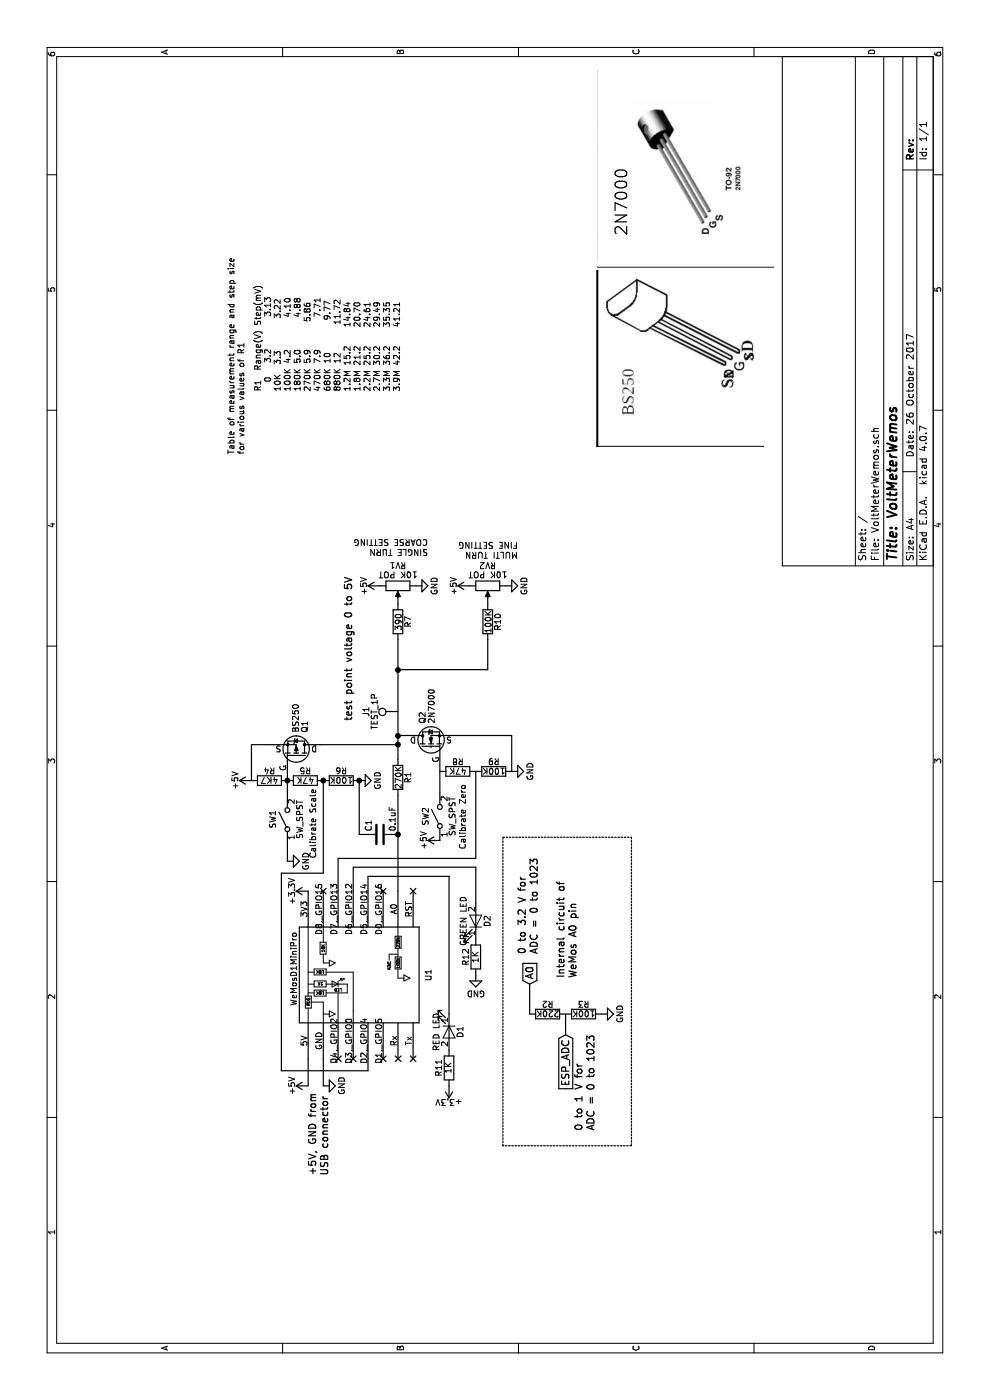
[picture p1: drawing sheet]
EESchema Schematic File Version 2
LIBS:VoltMeterWemos-rescue
LIBS:Modules
LIBS:power
LIBS:device
LIBS:switches
LIBS:relays
LIBS:motors
LIBS:transistors
LIBS:conn
LIBS:linear
LIBS:regul
LIBS:74xx
LIBS:cmos4000
LIBS:adc-dac
LIBS:memory
LIBS:xilinx
LIBS:microcontrollers
LIBS:dsp
LIBS:microchip
LIBS:analog_switches
LIBS:motorola
LIBS:texas
LIBS:intel
LIBS:audio
LIBS:interface
LIBS:digital-audio
LIBS:philips
LIBS:display
LIBS:cypress
LIBS:siliconi
LIBS:opto
LIBS:atmel
LIBS:contrib
LIBS:valves
LIBS:VoltMeterWemos-cache
EELAYER 25 0
EELAYER END
$Descr A4 11693 8268
encoding utf-8
Sheet 1 1
Title "VoltMeterWemos"
Date "26 October 2017"
Rev ""
Comp ""
Comment1 ""
Comment2 ""
Comment3 ""
Comment4 ""
$EndDescr
$Comp
L R R1
U 1 1
P 5200 3325
F 0 "R1" V 5280 3325 50  0000 C CNN
F 1 "270K" V 5200 3325 50  0000 C CNN
F 2 "" V 5130 3325 50  0001 C CNN
F 3 "" H 5200 3325 50  0001 C CNN
	1    5200 3325
	0    1    1    0   
$EndComp
Wire Wire Line
	4250 3325 5050 3325
$Comp
L GND #PWR5
U 1 1
P 2625 2700
F 0 "#PWR5" H 2625 2450 50  0001 C CNN
F 1 "GND" H 2625 2550 50  0000 C CNN
F 2 "" H 2625 2700 50  0001 C CNN
F 3 "" H 2625 2700 50  0001 C CNN
	1    2625 2700
	1    0    0    -1  
$EndComp
Wire Wire Line
	2850 2700 2625 2700
$Comp
L +5V #PWR3
U 1 1
P 2625 2575
F 0 "#PWR3" H 2625 2425 50  0001 C CNN
F 1 "+5V" H 2625 2715 50  0000 C CNN
F 2 "" H 2625 2575 50  0001 C CNN
F 3 "" H 2625 2575 50  0001 C CNN
	1    2625 2575
	1    0    0    -1  
$EndComp
Wire Wire Line
	2850 2575 2625 2575
NoConn ~ 2850 2825
NoConn ~ 2850 2950
NoConn ~ 2850 3200
NoConn ~ 2850 3325
NoConn ~ 2850 3450
NoConn ~ 4250 3200
NoConn ~ 4250 3450
Wire Wire Line
	5350 3325 6350 3325
Text Notes 5675 2950 0    60   ~ 0
test point voltage 0 to 5V
$Comp
L R R3
U 1 1
P 3225 4875
F 0 "R3" V 3305 4875 50  0000 C CNN
F 1 "100K" V 3225 4875 50  0000 C CNN
F 2 "" V 3155 4875 50  0001 C CNN
F 3 "" H 3225 4875 50  0001 C CNN
	1    3225 4875
	1    0    0    -1  
$EndComp
$Comp
L R R2
U 1 1
P 3225 4575
F 0 "R2" V 3305 4575 50  0000 C CNN
F 1 "220K" V 3225 4575 50  0000 C CNN
F 2 "" V 3155 4575 50  0001 C CNN
F 3 "" H 3225 4575 50  0001 C CNN
	1    3225 4575
	1    0    0    -1  
$EndComp
$Comp
L GND #PWR15
U 1 1
P 3225 5025
F 0 "#PWR15" H 3225 4775 50  0001 C CNN
F 1 "GND" H 3225 4875 50  0000 C CNN
F 2 "" H 3225 5025 50  0001 C CNN
F 3 "" H 3225 5025 50  0001 C CNN
	1    3225 5025
	1    0    0    -1  
$EndComp
Wire Wire Line
	3225 4725 3050 4725
Wire Wire Line
	3225 4425 3475 4425
Text GLabel 3475 4425 2    60   Input ~ 0
A0
Text GLabel 3050 4725 0    60   Input ~ 0
ESP_ADC
Text Notes 2250 4975 0    60   ~ 0
0 to 1 V for \nADC = 0 to 1023
Text Notes 3725 4500 0    60   ~ 0
0 to 3.2 V for \nADC = 0 to 1023
$Comp
L 2N7000 Q2
U 1 1
P 5450 3600
F 0 "Q2" H 5650 3675 50  0000 L CNN
F 1 "2N7000" H 5650 3600 50  0000 L CNN
F 2 "TO_SOT_Packages_THT:TO-92_Molded_Narrow" H 5650 3525 50  0001 L CIN
F 3 "" H 5450 3600 50  0001 L CNN
	1    5450 3600
	1    0    0    -1  
$EndComp
$Comp
L BS250G Q1
U 1 1
P 5375 2475
F 0 "Q1" H 5575 2550 50  0000 L CNN
F 1 "BS250" H 5575 2475 50  0000 L CNN
F 2 "TO_SOT_Packages_THT:TO-92_Molded_Narrow" H 5575 2400 50  0001 L CIN
F 3 "" H 5375 2475 50  0001 L CNN
	1    5375 2475
	1    0    0    1   
$EndComp
$Comp
L +5V #PWR1
U 1 1
P 5175 2100
F 0 "#PWR1" H 5175 1950 50  0001 C CNN
F 1 "+5V" H 5175 2240 50  0000 C CNN
F 2 "" H 5175 2100 50  0001 C CNN
F 3 "" H 5175 2100 50  0001 C CNN
	1    5175 2100
	1    0    0    -1  
$EndComp
Wire Wire Line
	4525 2825 4525 3975
$Comp
L R R8
U 1 1
P 5250 3825
F 0 "R8" V 5330 3825 50  0000 C CNN
F 1 "47K" V 5250 3825 50  0000 C CNN
F 2 "" V 5180 3825 50  0001 C CNN
F 3 "" H 5250 3825 50  0001 C CNN
	1    5250 3825
	1    0    0    -1  
$EndComp
$Comp
L R R9
U 1 1
P 5250 4125
F 0 "R9" V 5330 4125 50  0000 C CNN
F 1 "100K" V 5250 4125 50  0000 C CNN
F 2 "" V 5180 4125 50  0001 C CNN
F 3 "" H 5250 4125 50  0001 C CNN
	1    5250 4125
	1    0    0    -1  
$EndComp
$Comp
L GND #PWR14
U 1 1
P 5250 4275
F 0 "#PWR14" H 5250 4025 50  0001 C CNN
F 1 "GND" H 5250 4125 50  0000 C CNN
F 2 "" H 5250 4275 50  0001 C CNN
F 3 "" H 5250 4275 50  0001 C CNN
	1    5250 4275
	1    0    0    -1  
$EndComp
Wire Wire Line
	4525 3975 5250 3975
$Comp
L SW_SPST SW2
U 1 1
P 4875 3675
F 0 "SW2" H 4875 3800 50  0000 C CNN
F 1 "SW_SPST" H 4875 3575 50  0000 C CNN
F 2 "" H 4875 3675 50  0001 C CNN
F 3 "" H 4875 3675 50  0001 C CNN
	1    4875 3675
	1    0    0    -1  
$EndComp
Wire Wire Line
	5250 3675 5075 3675
$Comp
L +5V #PWR9
U 1 1
P 4675 3675
F 0 "#PWR9" H 4675 3525 50  0001 C CNN
F 1 "+5V" H 4675 3815 50  0000 C CNN
F 2 "" H 4675 3675 50  0001 C CNN
F 3 "" H 4675 3675 50  0001 C CNN
	1    4675 3675
	1    0    0    -1  
$EndComp
Wire Wire Line
	5550 3325 5550 3400
Connection ~ 5550 3325
Wire Wire Line
	5550 4275 5550 3800
Wire Wire Line
	5250 4275 5550 4275
$Comp
L R R5
U 1 1
P 5175 2550
F 0 "R5" V 5255 2550 50  0000 C CNN
F 1 "47K" V 5175 2550 50  0000 C CNN
F 2 "" V 5105 2550 50  0001 C CNN
F 3 "" H 5175 2550 50  0001 C CNN
	1    5175 2550
	1    0    0    -1  
$EndComp
$Comp
L R R6
U 1 1
P 5175 2850
F 0 "R6" V 5255 2850 50  0000 C CNN
F 1 "100K" V 5175 2850 50  0000 C CNN
F 2 "" V 5105 2850 50  0001 C CNN
F 3 "" H 5175 2850 50  0001 C CNN
	1    5175 2850
	1    0    0    -1  
$EndComp
$Comp
L GND #PWR6
U 1 1
P 5175 3000
F 0 "#PWR6" H 5175 2750 50  0001 C CNN
F 1 "GND" H 5175 2850 50  0000 C CNN
F 2 "" H 5175 3000 50  0001 C CNN
F 3 "" H 5175 3000 50  0001 C CNN
	1    5175 3000
	1    0    0    -1  
$EndComp
$Comp
L SW_SPST SW1
U 1 1
P 4850 2400
F 0 "SW1" H 4850 2525 50  0000 C CNN
F 1 "SW_SPST" H 4850 2300 50  0000 C CNN
F 2 "" H 4850 2400 50  0001 C CNN
F 3 "" H 4850 2400 50  0001 C CNN
	1    4850 2400
	1    0    0    -1  
$EndComp
Wire Wire Line
	5050 2400 5175 2400
$Comp
L GND #PWR2
U 1 1
P 4500 2400
F 0 "#PWR2" H 4500 2150 50  0001 C CNN
F 1 "GND" H 4500 2250 50  0000 C CNN
F 2 "" H 4500 2400 50  0001 C CNN
F 3 "" H 4500 2400 50  0001 C CNN
	1    4500 2400
	1    0    0    -1  
$EndComp
Wire Wire Line
	4650 2400 4500 2400
Wire Wire Line
	5475 2675 5475 3325
Connection ~ 5475 3325
$Comp
L R R4
U 1 1
P 5175 2250
F 0 "R4" V 5255 2250 50  0000 C CNN
F 1 "4K7" V 5175 2250 50  0000 C CNN
F 2 "" V 5105 2250 50  0001 C CNN
F 3 "" H 5175 2250 50  0001 C CNN
	1    5175 2250
	1    0    0    -1  
$EndComp
Wire Wire Line
	5175 2100 5475 2100
Wire Wire Line
	5475 2100 5475 2275
$Comp
L R R7
U 1 1
P 6500 3325
F 0 "R7" V 6580 3325 50  0000 C CNN
F 1 "390" V 6500 3325 50  0000 C CNN
F 2 "" V 6430 3325 50  0001 C CNN
F 3 "" H 6500 3325 50  0001 C CNN
	1    6500 3325
	0    1    1    0   
$EndComp
$Comp
L POT RV1
U 1 1
P 6800 3325
F 0 "RV1" V 6625 3325 50  0000 C CNN
F 1 "10K POT" V 6700 3325 50  0000 C CNN
F 2 "" H 6800 3325 50  0001 C CNN
F 3 "" H 6800 3325 50  0001 C CNN
	1    6800 3325
	-1   0    0    -1  
$EndComp
$Comp
L +5V #PWR7
U 1 1
P 6800 3175
F 0 "#PWR7" H 6800 3025 50  0001 C CNN
F 1 "+5V" H 6800 3315 50  0000 C CNN
F 2 "" H 6800 3175 50  0001 C CNN
F 3 "" H 6800 3175 50  0001 C CNN
	1    6800 3175
	1    0    0    -1  
$EndComp
$Comp
L GND #PWR8
U 1 1
P 6800 3475
F 0 "#PWR8" H 6800 3225 50  0001 C CNN
F 1 "GND" H 6800 3325 50  0000 C CNN
F 2 "" H 6800 3475 50  0001 C CNN
F 3 "" H 6800 3475 50  0001 C CNN
	1    6800 3475
	1    0    0    -1  
$EndComp
$Comp
L TEST_1P J1
U 1 1
P 5750 3325
F 0 "J1" H 5750 3595 50  0000 C CNN
F 1 "TEST_1P" H 5750 3525 50  0000 C CNN
F 2 "" H 5950 3325 50  0001 C CNN
F 3 "" H 5950 3325 50  0001 C CNN
	1    5750 3325
	1    0    0    -1  
$EndComp
Wire Notes Line
	2125 4200 4700 4200
Wire Notes Line
	4700 4200 4700 5275
Wire Notes Line
	4700 5275 2125 5275
Wire Notes Line
	2125 5275 2125 4200
Text Notes 3525 4825 0    60   ~ 0
Internal circuit of \nWeMos A0 pin
Text Notes 1875 2750 0    60   ~ 0
+5V, GND from\nUSB connector
Wire Wire Line
	4250 2825 4525 2825
NoConn ~ 4250 2700
Wire Wire Line
	2850 3075 2750 3075
Wire Wire Line
	2750 3075 2750 2350
Wire Wire Line
	2750 2350 4400 2350
Wire Wire Line
	4400 2350 4400 2700
Wire Wire Line
	4400 2700 5175 2700
Connection ~ 5175 2700
Connection ~ 5175 2400
Text Notes 8425 3350 0    50   ~ 0
R1 	Range(V)	Step(mV)\n  0	  3.2	      3.13\n10K	 3.3	      3.22\n100K	4.2	      4.10\n180K	5.0       4.88\n270K	5.9     	5.86\n470K	7.9	      7.71\n680K	10	      9.77\n880K	12	     11.72\n1.2M	15.2	   14.84\n1.8M	21.2	   20.70\n2.2M	25.2	   24.61\n2.7M	30.2	   29.49\n3.3M	36.2	   35.35\n3.9M	42.2	   41.21\n
Text Notes 7900 2050 0    50   ~ 0
Table of measurement range and step size \nfor various values of R1
$Comp
L R R10
U 1 1
P 6500 4075
F 0 "R10" V 6580 4075 50  0000 C CNN
F 1 "100K" V 6500 4075 50  0000 C CNN
F 2 "" V 6430 4075 50  0001 C CNN
F 3 "" H 6500 4075 50  0001 C CNN
	1    6500 4075
	0    1    1    0   
$EndComp
$Comp
L POT RV2
U 1 1
P 6800 4075
F 0 "RV2" V 6625 4075 50  0000 C CNN
F 1 "10K POT" V 6700 4075 50  0000 C CNN
F 2 "" H 6800 4075 50  0001 C CNN
F 3 "" H 6800 4075 50  0001 C CNN
	1    6800 4075
	-1   0    0    -1  
$EndComp
$Comp
L +5V #PWR11
U 1 1
P 6800 3925
F 0 "#PWR11" H 6800 3775 50  0001 C CNN
F 1 "+5V" H 6800 4065 50  0000 C CNN
F 2 "" H 6800 3925 50  0001 C CNN
F 3 "" H 6800 3925 50  0001 C CNN
	1    6800 3925
	1    0    0    -1  
$EndComp
$Comp
L GND #PWR13
U 1 1
P 6800 4225
F 0 "#PWR13" H 6800 3975 50  0001 C CNN
F 1 "GND" H 6800 4075 50  0000 C CNN
F 2 "" H 6800 4225 50  0001 C CNN
F 3 "" H 6800 4225 50  0001 C CNN
	1    6800 4225
	1    0    0    -1  
$EndComp
Wire Wire Line
	6350 4075 6100 4075
Wire Wire Line
	6100 4075 6100 3325
Connection ~ 6100 3325
Text Notes 7200 3575 1    50   ~ 0
SINGLE TURN\nCOARSE SETTING
Text Notes 7175 4325 1    50   ~ 0
MULTI TURN\nFINE SETTING
Text Notes 4600 3900 0    50   ~ 0
Calibrate Zero
Text Notes 4525 2650 0    50   ~ 0
Calibrate Scale
$Comp
L WeMosD1MiniProWithInternals2 U1
U 1 1
P 3550 2925
F 0 "U1" H 3550 2275 50  0000 C CNN
F 1 "WeMosD1MiniPro" H 3600 3400 50  0000 C CNN
F 2 "" H 3425 2950 50  0000 C CNN
F 3 "" H 3425 2950 50  0000 C CNN
	1    3550 2925
	1    0    0    -1  
$EndComp
Text Notes 9725 5250 0    98   ~ 0
2N7000
$Comp
L LED D1
U 1 1
P 3075 3750
F 0 "D1" H 3075 3850 50  0000 C CNN
F 1 "RED LED" H 3075 3650 50  0000 C CNN
F 2 "" H 3075 3750 50  0001 C CNN
F 3 "" H 3075 3750 50  0001 C CNN
	1    3075 3750
	-1   0    0    1   
$EndComp
$Comp
L R R11
U 1 1
P 2775 3750
F 0 "R11" V 2855 3750 50  0000 C CNN
F 1 "1K" V 2775 3750 50  0000 C CNN
F 2 "" V 2705 3750 50  0001 C CNN
F 3 "" H 2775 3750 50  0001 C CNN
	1    2775 3750
	0    -1   -1   0   
$EndComp
$Comp
L LED D2
U 1 1
P 4000 3975
F 0 "D2" H 4000 4075 50  0000 C CNN
F 1 "GREEN LED" H 4000 3875 50  0000 C CNN
F 2 "" H 4000 3975 50  0001 C CNN
F 3 "" H 4000 3975 50  0001 C CNN
	1    4000 3975
	1    0    0    1   
$EndComp
$Comp
L R R12
U 1 1
P 3700 3975
F 0 "R12" V 3780 3975 50  0000 C CNN
F 1 "1K" V 3700 3975 50  0000 C CNN
F 2 "" V 3630 3975 50  0001 C CNN
F 3 "" H 3700 3975 50  0001 C CNN
	1    3700 3975
	0    1    -1   0   
$EndComp
$Comp
L +3.3V #PWR10
U 1 1
P 2625 3750
F 0 "#PWR10" H 2625 3600 50  0001 C CNN
F 1 "+3.3V" H 2625 3890 50  0000 C CNN
F 2 "" H 2625 3750 50  0001 C CNN
F 3 "" H 2625 3750 50  0001 C CNN
	1    2625 3750
	0    -1   -1   0   
$EndComp
$Comp
L GND #PWR12
U 1 1
P 3550 3975
F 0 "#PWR12" H 3550 3725 50  0001 C CNN
F 1 "GND" H 3550 3825 50  0000 C CNN
F 2 "" H 3550 3975 50  0001 C CNN
F 3 "" H 3550 3975 50  0001 C CNN
	1    3550 3975
	0    1    -1   0   
$EndComp
Wire Wire Line
	4250 3075 4375 3075
Wire Wire Line
	4250 2950 4450 2950
Wire Wire Line
	4450 2950 4450 3975
Wire Wire Line
	4450 3975 4150 3975
Wire Wire Line
	4375 3075 4375 3750
Wire Wire Line
	4375 3750 3225 3750
$Comp
L +3.3V #PWR4
U 1 1
P 4250 2575
F 0 "#PWR4" H 4250 2425 50  0001 C CNN
F 1 "+3.3V" H 4250 2715 50  0000 C CNN
F 2 "" H 4250 2575 50  0001 C CNN
F 3 "" H 4250 2575 50  0001 C CNN
	1    4250 2575
	1    0    0    -1  
$EndComp
$Comp
L C C1
U 1 1
P 4725 3175
F 0 "C1" H 4750 3275 50  0000 L CNN
F 1 "0.1uF" H 4750 3075 50  0000 L CNN
F 2 "" H 4763 3025 50  0001 C CNN
F 3 "" H 4725 3175 50  0001 C CNN
	1    4725 3175
	1    0    0    -1  
$EndComp
Wire Wire Line
	5175 3000 4725 3000
Wire Wire Line
	4725 3000 4725 3025
Connection ~ 5175 3000
Connection ~ 4725 3325
$EndSCHEMATC
